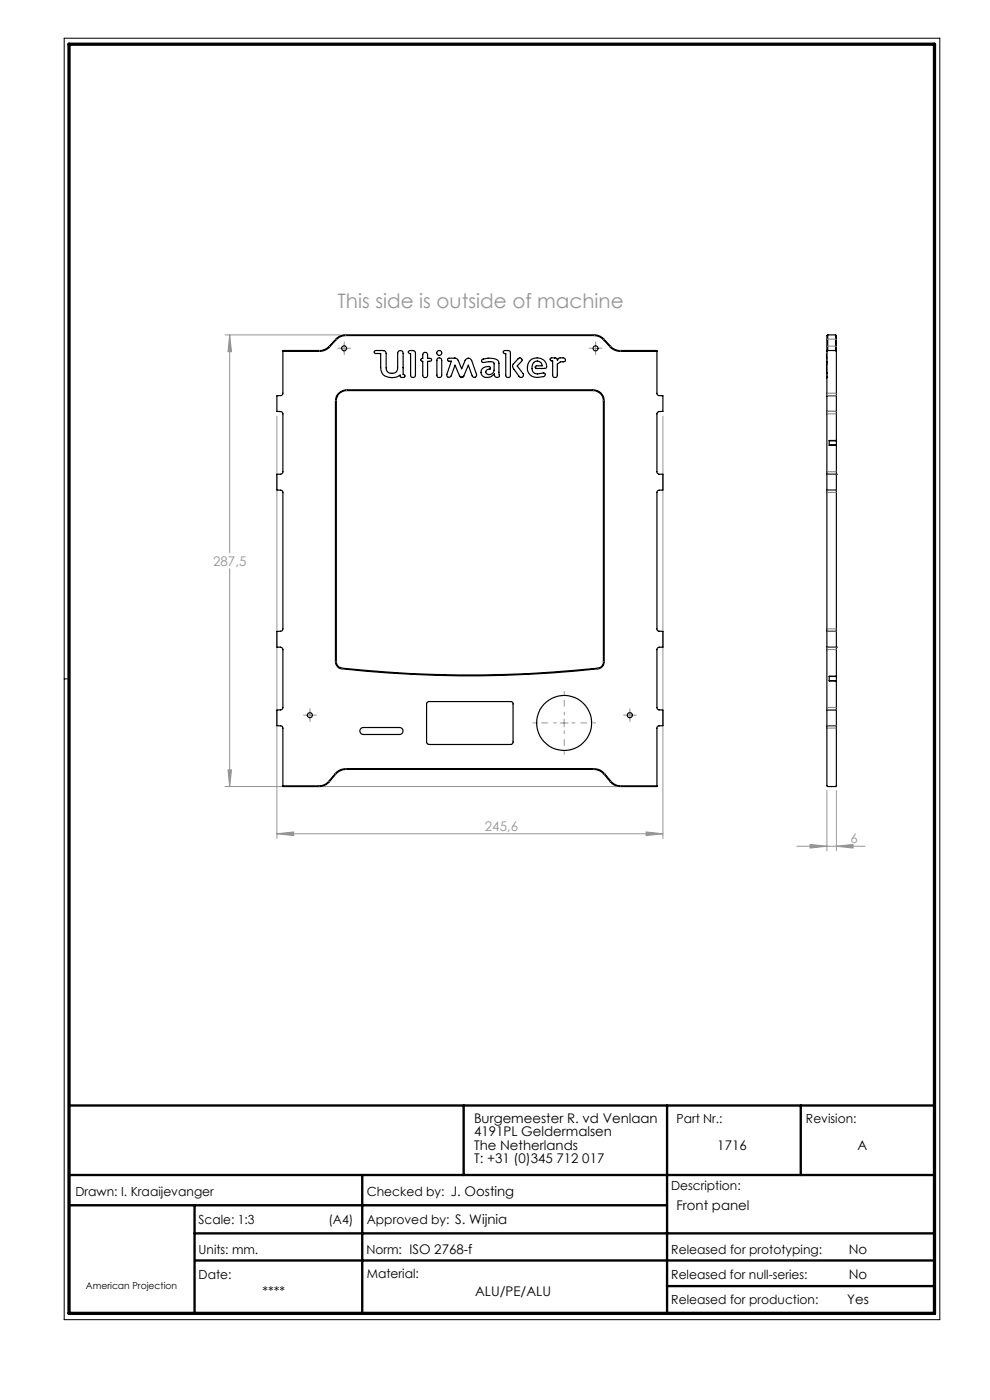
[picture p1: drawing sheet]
<svg xmlns="http://www.w3.org/2000/svg" width="210mm" height="297mm" viewBox="0 0 210 297" stroke-linecap="round" stroke-linejoin="round" font-family="sans-serif">
<path d="M13.6 8.1h185.8v271.9h-185.8zM14.6 144h-1" fill="none" stroke="#000" stroke-width=".21"/>
<path d="M14.6 234.5h183.6M98.4 234.5v14.8M141.5 234.5v44.1M169.9 234.5v14.8M14.6 249.3h183.6M14.6 255.7h126.9M41.3 255.7v22.9M76.8 249.3v29.3M41.3 261.7h156.9M41.4 267.4h156.8M141.5 272.8h56.7" fill="none" stroke="#000" stroke-width=".5"/>
<path d="M14.6 9.4h183.6v269.2h-183.6z" fill="none" stroke="#000" stroke-width=".7"/>
<g fill="none" stroke="#959595" stroke-width=".21">
<path d="M47.7 71h24.6M48.7 71v46.3M48.7 71l.4 3.6h-.7zM72.2 73.9h1.6M73 73.1v1.6M125.5 73.9h1.7M126.3 73.1v1.6M58.7 88.3v89.6M140.6 88.3v89.6M48.7 120.6v46.3M64.9 151.7h1.7M65.7 150.9v1.6"/>
<path d="M118.9 153.4h1.6M119.7 152.5v1.7M132.8 151.7h1.6M133.6 150.9v1.6M47.7 166.9h83M48.4 163.3h.7l-.4 3.6zM58.7 176.9h81.9M58.7 176.9l3.6-.4v.8zM137.1 176.5l3.5 .4-3.5 .4zM169.1 179.5h14.4M171.8 179.1l3.6 .4-3.6 .4zM175.4 167.7v12.8"/>
<path d="M177.4 179.5l3.5-.4v.8zM177.4 167.7v12.8"/>
</g>
<g fill="none" stroke="#959595" stroke-width=".21" stroke-dasharray="15.2 1.3 1.3 1.3">
<path d="M72.2 73.9h-.5M73 73v-.5M73 74.7v.5M73.9 73.9h.5M125.5 73.9h-.5M126.4 73v-.5M126.4 74.7v.5M127.2 73.9h.5M64.9 151.7h-.5M65.8 150.9v-.6M65.8 152.5v.6M66.6 151.7h.5"/>
<path d="M132.8 151.7h-.5M133.6 150.9v-.6M133.6 152.5v.6M134.5 151.7h.5"/>
</g>
<path d="M118 153.4h-5M119.7 151.7v-5M119.7 155v5M121.4 153.4h5" fill="none" stroke="#959595" stroke-width=".21" stroke-dasharray="15.2 1.3 1.3 1.3" stroke-dashoffset="14.6"/>
<path d="M48.7 71l.4 3.6h-.7zM48.4 163.3h.7l-.4 3.6zM58.7 176.9l3.6-.4v.8zM137.1 176.5l3.5 .4-3.5 .4zM177.4 179.5l3.5-.4v.8zM171.8 179.1l3.6 .4-3.6 .4z" fill="#959595"/>
<g fill="none" stroke="#000" stroke-width=".25">
<path d="M60 74.4h7.8a2.94 2.94 0 0 0 2.1-1l1.3-1.4a2.78 2.78 0 0 1 2.1-1h52.7a2.94 2.94 0 0 1 2.1 1l1.4 1.4a2.94 2.94 0 0 0 2.1 1h7.7v9.1l.4 .4 .9 .1v3.3h-1l-.3 .4v12.5l.5 .4h.8v3.4h-.9l-.4 .4v29.1l.3 .4h1v3.4h-.8l-.5 .4v12.5l.3 .4h1v3.3l-1 .1-.3 .4v12.5h-7.6a2.81 2.81 0 0 1-2.2-1l-1.4-1.7a2.86 2.86 0 0 0-2.1-1h-52.6a3 3 0 0 0-2.2 1l-1.3 1.7a2.81 2.81 0 0 1-2.2 1h-7.7v-12.5l-.4-.4-.9-.1v-3.3h.9l.4-.4v-12.5l-.4-.4h-.9v-3.4h.9l.4-.4v-29.1l-.4-.4h-.9v-3.4h.8l.5-.4v-12.5l-.3-.4h-1v-3.3l.9-.1 .4-.4zM60 74.5h7.8a2.81 2.81 0 0 0 2.2-.9l1.3-1.5a2.77 2.77 0 0 1 2-.9h52.7a2.77 2.77 0 0 1 2 .9l1.4 1.5a2.96 2.96 0 0 0 2.2 .9h7.7M79.6 74.4h1.8a.54 .54 0 0 1 .5 .6v3a1.22 1.22 0 0 0 1.2 1.2 1.22 1.22 0 0 0 1.2-1.2v-3a.58 .58 0 0 1 .6-.6 .58 .58 0 0 1 .6 .6v4.4a.32 .32 0 0 1 .4 .3 .32 .32 0 0 1-.3 .4l-.6-.1-.1-.4a3.1 3.1 0 0 1-3.6-.1l-.5-.9v-3.6h-1.2l-.2-.3zM86.6 74.6l.4-.2h.6l.5 .3v4.9a.51 .51 0 0 1-.5 .5 .51 .51 0 0 1-.5-.5v-4.6h-.3zM89.6 76.7h.1M89.8 74.9a.52 .52 0 0 1 .5-.1 .52 .52 0 0 1 .4 .4v.8h.4a.34 .34 0 0 1 .4 .3 .34 .34 0 0 1-.4 .4h-.4v2.9a.51 .51 0 0 1-.5 .5 .51 .51 0 0 1-.5-.5v-2.9a.36 .36 0 0 1-.4-.3 .36 .36 0 0 1 .4-.4zM92.9 76l.5-.1 .3 .4v3.3a.51 .51 0 0 1-.5 .5 .51 .51 0 0 1-.5-.5v-3.4zM95 76.1h1.9l.3 .3 .7 1.8 .8-1.8a.74 .74 0 0 1 .7-.4 .74 .74 0 0 1 .6 .5l1.1 2.9a.49 .49 0 0 1-.3 .6 .49 .49 0 0 1-.6-.3l-.9-2.2-.9 2.3-.3 .3-.6-.3-1-2.3-.8 2.2a.49 .49 0 0 1-.6 .3 .49 .49 0 0 1-.3-.6l.9-2.8-.7-.1zM102.2 76.4a3.4 3.4 0 0 1 3.5 .1l.2 3a.53 .53 0 0 1-.6 .6 .53 .53 0 0 1-.4-.8 1.66 1.66 0 0 1-2.8 0 1.33 1.33 0 0 1 .5-1.3 1.33 1.33 0 0 1 1.4-.1l-.1 .3a.63 .63 0 0 0-.8 .5 .63 .63 0 0 0 .6 .8 1.03 1.03 0 0 0 1.1-.9v-1.4l-.2-.4-.9-.1-1.1 .2a.35 .35 0 0 1-.4-.1 .35 .35 0 0 1 0-.4zM103.8 78.3h.1M106.8 74.6l.3-.2h.6l.4 .1 .2 .2v4.9a.49 .49 0 0 1-.5 .5 .49 .49 0 0 1-.5-.5v-4.6l-.4-.1zM107.7 74.4h.1"/>
<path d="M110 76a.46 .46 0 0 1 .6 .1 .46 .46 0 0 1 0 .6l-.9 .9 1.2 1.7a.51 .51 0 0 1-.1 .7 .51 .51 0 0 1-.7-.2l-1.1-1.5a.78 .78 0 0 1-.1-1.1zM112.3 76.7a2.06 2.06 0 0 1 2.2-.7 2.06 2.06 0 0 1 1.5 1.9l-.3 .2-1.9 .1a.29 .29 0 0 1-.3-.3 .29 .29 0 0 1 .3-.3h1.2a1.1 1.1 0 0 0-1.3-1 1.1 1.1 0 0 0-.8 1.4v.2a1.08 1.08 0 0 0 1.1 1.1l1.3-.2a.39 .39 0 0 1 .4 .4 .39 .39 0 0 1-.4 .4 2.59 2.59 0 0 1-3.2-.8 2.49 2.49 0 0 1 .2-2.4zM116.8 76l.8-.1a.59 .59 0 0 1 .7 .6l.2-.5 1-.1a.43 .43 0 0 1 .5 .4 .43 .43 0 0 1-.5 .5h-.6l-.7 .5v2.3a.49 .49 0 0 1-.5 .5 .49 .49 0 0 1-.5-.5v-3.1h-.4zM175.3 76.9h.1M175.3 79.1h.1M175.3 74.8h.1M175.3 76.8l.1 3.3M175.3 79.4v.5M175.3 76.8h.1M175.3 77.3h.1M175.4 74.5v9.4M175.4 74.4l-.1 1.4"/>
<path d="M175.4 75.9l-.1 .9M175.6 71v3.4M175.6 71l-.2 .2v3.3M175.6 74.4h1.6M175.6 71h1.6M175.6 74.4l-.2 .1M177.2 71v3.4M177.2 71l.2 .2v3.3M177.2 74.4l.2 .1M177.4 74.5v9.4M71.9 83.4l.7-.5 .9-.2h52.3a2.35 2.35 0 0 1 2.4 2.4v55.3a1.52 1.52 0 0 1-1.4 1.5 240.7 240.7 0 0 1-54.8-.2l-.6-.5-.2-.8v-55.3a2.16 2.16 0 0 1 .7-1.7zM72 83.5l.7-.5 .8-.1h52.3a2.17 2.17 0 0 1 2.2 2.2v55.3a1.33 1.33 0 0 1-1.2 1.3 245.2 245.2 0 0 1-54.7-.1l-.6-.5-.2-.7v-55.3l.2-.9z"/>
<path d="M97.8 80v.1M175.3 80h.1M175.3 80.1h.1M175.4 87.3v13.3M175.4 83.9v3.4M175.4 87.3h2M175.4 84h2M175.9 94.4h1.5M175.9 93.5h1.5M177.4 87.3v6.2M177.4 94.4v6.2M177.4 93.5v.9"/>
<path d="M177.4 83.9v3.4M177.4 93.4h-1.5v1.1h1.5M175.4 100.6h.1M175.4 100.6v36.7M175.4 100.6h2M175.4 104h2M177.4 100.6h.1M177.4 100.6v36.7M175.4 137.3h.1M175.4 137.3v13.3M175.4 137.3h2M175.4 133.9h2"/>
<path d="M177.4 137.3h.1M177.4 137.3v6.2M76.6 154.5l.5-.2h7.6a.74 .74 0 0 1 .8 .8 .74 .74 0 0 1-.8 .7h-7.6a.76 .76 0 0 1-.7-.5 .76 .76 0 0 1 .2-.8zM90.6 149l.3-.2 17.7 .1 .2 .3v8.2a.49 .49 0 0 1-.5 .5h-17.5l-.3-.5zM175.4 150.6v16.1l.2 .2h1.6l.2-.2v-16.1M175.4 150.6h2M175.4 153.9h2M175.9 144.4h1.5M175.9 143.5h1.5M177.4 144.4v6.2M177.4 143.5v.9M177.4 143.5h-1.5v1h1.5"/>
<path d="M60 166.7h7.7a3 3 0 0 0 2-.9l1.4-1.7a2.74 2.74 0 0 1 2.3-1h52.6a2.74 2.74 0 0 1 2.3 1l1.3 1.7a3 3 0 0 0 2.1 .9h7.6"/>
<circle cx="73" cy="73.9" r=".53"/>
<circle cx="93.2" cy="74.9" r=".53"/>
<circle cx="126.3" cy="73.9" r=".53"/>
<circle cx="65.7" cy="151.7" r=".54"/>
<circle cx="119.7" cy="153.4" r="5.8"/>
<circle cx="133.6" cy="151.7" r=".54"/>
</g>
<g fill="none" stroke="#808080" stroke-width=".21" stroke-dasharray="6.3 1.3 1.3 1.3 1.3 1.3">
<path d="M67.8 74.4v.1M69.9 73.4l.1 .1M71.2 71.9l.2 .2M73.3 71v.2M126.1 71v.2M128.1 71.9l-.1 .2M129.5 73.4l-.1 .1M131.6 74.4v.1M175.4 74.9h.1M175.4 76.4h.1M175.4 79.6h.1M175.6 73.4h1.6"/>
<path d="M175.6 73.4l-.2 .1M175.6 71.9l-.2 .2M177.3 71.9h-1.7M177.4 73.5l-.1-.1M177.4 72.1l-.1-.2M71.4 85h-.2M73.5 82.9v-.2M125.9 82.7v.2M128.2 85h-.2M175.4 87.3h2M175.4 83.4h2M177.4 83.9h-2"/>
<path d="M177.4 87.8h-2M175.4 104h2M175.4 100.1h2M177.4 100.6h-2M177.4 104.5h-2M175.4 137.3h2M175.4 133.4h2M177.4 133.9h-2M177.4 137.8h-2M71.4 140.4h-.2M72.5 141.7v.2M126.8 141.9v-.2"/>
<path d="M128.2 140.4h-.2M175.4 154h2M175.4 150.1h2M177.4 150.6h-2M177.4 154.5h-2M67.7 166.7v.2M69.7 165.7l.2 .1M71.1 164.1l.1 .1M73.4 163.1v.1M126 163.1v.1M128.3 164.1l-.1 .1M129.6 165.7l-.1 .1"/>
<path d="M131.7 166.7v.2"/>
</g>
<text font-size="4.2" fill="#959595" x="71.6" y="65.2">This side is outside of machine</text>
<g font-size="2.8" fill="#959595">
<text x="45.2" y="120">287,5</text>
<text x="102.9" y="176.2">245,6</text>
<text x="180.4" y="178.9">6</text>
</g>
<g font-size="2.8">
<text x="100.5" y="238.2">Burgemeester R. vd Venlaan</text>
<text x="100.5" y="241.1">4191PL Geldermalsen</text>
<text x="100.5" y="243.9">The Netherlands</text>
<text x="152.2" y="243.9">1716</text>
<text x="181.9" y="243.9">A</text>
<text x="100.5" y="246.7">T: +31 (0)345 712 017</text>
<text x="143.5" y="256.7">Front panel</text>
<text x="180" y="266">No</text>
<text x="55.7" y="275">****</text>
<text x="100.8" y="275">ALU/PE/ALU</text>
<text x="180" y="271.4">No</text>
<text x="179.7" y="276.6">Yes</text>
</g>
<g font-size="2.7">
<text x="143.5" y="238.2">Part Nr.:</text>
<text x="171" y="238.2">Revision:</text>
<text x="16" y="253.7">Drawn: I. Kraaijevanger</text>
<text x="77.8" y="253.7">Checked by: J. Oosting</text>
<text x="142.4" y="252.5">Description:</text>
<text x="42.1" y="259.7">Scale: 1:3</text>
<text x="69.7" y="259.7">(A4)</text>
<text x="77.8" y="259.7">Approved by: S. Wijnia</text>
<text x="42.1" y="266">Units: mm.</text>
<text x="77.7" y="266">Norm: ISO 2768-f</text>
<text x="142.4" y="266">Released for prototyping:</text>
<text x="42.1" y="271.3">Date:</text>
<text x="77.8" y="271">Material:</text>
<text x="142.4" y="271.3">Released for null-series:</text>
<text x="142.4" y="276.6">Released for production:</text>
</g>
<text font-size="2" x="18.2" y="273.4">American Projection</text>
</svg>
